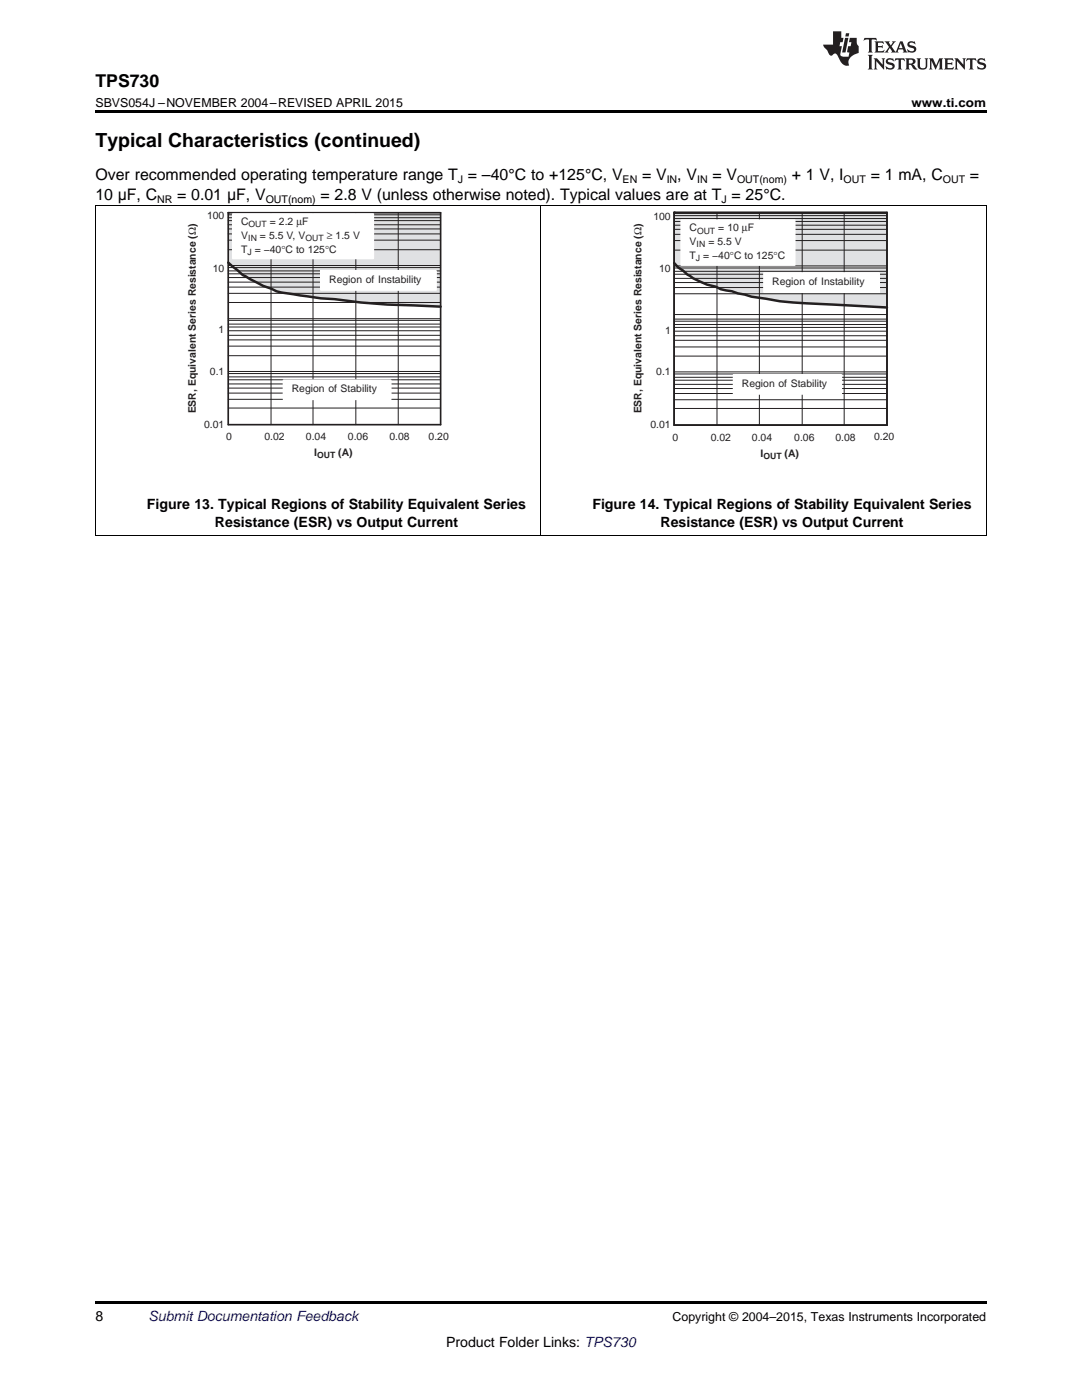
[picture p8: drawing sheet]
<svg xmlns="http://www.w3.org/2000/svg" width="216mm" height="279mm" viewBox="0 0 216 279" stroke-linecap="round" stroke-linejoin="round" font-family="sans-serif">
<path d="M19 106.8l.2 .1zM196.7 106.8l.1 .1zM19 259.7h177.8v.5h-177.8z" fill="#000"/>
<path d="M19.1 41.1v65.8M107.9 41.1v65.8M196.8 41.1v65.8M19 106.8h177.8" fill="none" stroke="#000" stroke-width=".2"/>
<path d="M45.5 42.5h42.4v18.7l-10.6-.4-13.3-1.3-7.8-1.1-1-.3-2.7-1-4.1-2.2-2.9-2.5z" fill-rule="evenodd" fill="#e0e1e3"/>
<path d="M45.5 52.4l2.9 2.5 1.4 .7 2.7 1.5 2.7 1 1 .3 7.8 1.1 2.8 .2 5.2 .7 5.3 .4 10.6 .4" fill="none" stroke="#231f20" stroke-width=".5"/>
<path d="M45.5 42.5h42.4v42.3h-42.4z" fill="none" stroke="#231f20" stroke-width=".33"/>
<circle cx="45.5" cy="42.5" r=".17" fill="#231f20"/>
<g fill="none" stroke="#231f20" stroke-width=".2">
<path d="M45.5 58.5h42.4M45.5 57.3h42.4M45.5 56.3h42.4M45.5 55.4h42.4M45.5 54.6h42.4M45.5 54.1h42.4M45.5 53.4h42.4M45.5 49.8h42.4M45.5 47.9h42.4M45.5 46.7h42.4M45.5 45.7h42.4M45.5 44.9h42.4"/>
<path d="M45.5 44h42.4M45.5 43.4h42.4M45.5 42.9h42.4M45.5 53h42.4M54.1 42.5v42.3M62.5 42.5v42.3M71 42.5v42.3M79.5 42.5v42.3M45.5 79.7h42.4M45.5 78.4h42.4M45.5 77.5h42.4M45.5 76.6h42.4"/>
<path d="M45.5 75.8h42.4M45.5 75.2h42.4M45.5 74.6h42.4M45.5 71h42.4M45.5 69.1h42.4M45.5 67.8h42.4M45.5 66.9h42.4M45.5 66h42.4M45.5 65.3h42.4M45.5 64.7h42.4M45.5 63.9h42.4M45.5 60.4h42.4"/>
<path d="M45.5 74.1h42.4M45.5 63.6h42.4M45.5 81.4h42.4"/>
</g>
<path d="M64 54.1h23v3.8h-23z" fill="#fff"/>
<path d="M64 54.1h23v3.8h-23z" fill="none" stroke="#fff" stroke-width=".33"/>
<path d="M56.6 75.9h21.4v3.8h-21.4z" fill="#fff"/>
<path d="M56.6 75.9h21.4v3.8h-21.4z" fill="none" stroke="#fff" stroke-width=".33"/>
<path d="M46.5 42.7h28v8.9h-28z" fill="#fff"/>
<path d="M46.5 42.7h28v8.9h-28z" fill="none" stroke="#fff" stroke-width=".33"/>
<path d="M134.5 42.4h42.5v19l-10.8-.6a93.9 93.9 0 0 1-16.3-1.6l-3.8-1.1-2.3-.4-1-.5a16.8 16.8 0 0 1-8.3-4.7z" fill-rule="evenodd" fill="#e0e1e3"/>
<path d="M134.5 52.5a16.8 16.8 0 0 0 8.3 4.7l1 .5 2.3 .4 3.8 1.1 3 .4a78.4 78.4 0 0 0 13.3 1.2l10.8 .6" fill="none" stroke="#231f20" stroke-width=".5"/>
<path d="M134.5 42.5h42.5v42.3h-42.5z" fill="none" stroke="#231f20" stroke-width=".33"/>
<circle cx="134.5" cy="42.5" r=".17" fill="#231f20"/>
<path d="M143.1 42.5v42.3M151.5 42.5v42.3M160.1 42.5v42.3M168.4 42.5v42.3" fill="none" stroke="#231f20" stroke-width=".2"/>
<path d="M134.5 42.4h42.5v42.4h-42.5z" fill="none" stroke="#231f20" stroke-width=".33"/>
<circle cx="134.5" cy="42.4" r=".17" fill="#231f20"/>
<g fill="none" stroke="#231f20" stroke-width=".2">
<path d="M134.5 58.6h42.5M134.5 57.4h42.5M134.5 56.4h42.5M134.5 55.6h42.5M134.5 54.7h42.5M134.5 54.1h42.5M134.5 53.5h42.5M134.5 49.9h42.5M134.5 48h42.5M134.5 46.8h42.5M134.5 45.8h42.5M134.5 44.9h42.5"/>
<path d="M134.5 44.2h42.5M134.5 43.6h42.5M134.5 43h42.5M134.5 53.1h42.5M134.5 79.8h42.5M134.5 78.5h42.5M134.5 77.5h42.5M134.5 76.7h42.5M134.5 75.9h42.5M134.5 75.3h42.5M134.5 74.6h42.5M134.5 71.1h42.5"/>
<path d="M134.5 69.2h42.5M134.5 67.9h42.5M134.5 67h42.5M134.5 66.1h42.5M134.5 65.3h42.5M134.5 64.8h42.5M134.5 64.1h42.5M134.5 62.8h42.5M134.5 74.2h42.5M134.5 63.7h42.5M134.5 81.5h42.5"/>
</g>
<path d="M152.4 54.5h23v3.8h-23z" fill="#fff"/>
<path d="M152.4 54.5h23v3.8h-23z" fill="none" stroke="#fff" stroke-width=".33"/>
<path d="M146.4 74.8h21.5v3.8h-21.5z" fill="#fff"/>
<path d="M146.4 74.8h21.5v3.8h-21.5z" fill="none" stroke="#fff" stroke-width=".33"/>
<path d="M135.9 43.9h22.7v9h-22.7z" fill="#fff"/>
<path d="M135.9 43.9h22.7v9h-22.7z" fill="none" stroke="#fff" stroke-width=".33"/>
<path d="M19 41.1h177.8" fill="none" stroke="#000" stroke-width=".2"/>
<path d="M19 22h177.8v.5h-177.8z" fill="#000"/>
<g fill="#231f20">
<path d="M172.5 7.6l-.1 .5 .4-.2h.6v.1v2.1l-.2 .4h.9l-.2-.4v-2.1l.1-.1h.5l.5 .2-.2-.5zM174.5 8.3l.2 .3v1.5l-.2 .4h1.8l.2-.6a1.04 1.04 0 0 1-1.3 .2v-.7h.6l.3 .2v-.6l-.3 .2h-.6v-.6l.8-.1 .4 .3-.2-.5zM176.5 8.3l.9 1.1-.9 1.1h.8l-.2-.2 .4-.7 .5 .7-.2 .2h1.5l-.2-.2 .2-.4h.9l.1 .4-.2 .2h1l-.3-.3-.7-1.9h-.5l-.9 2-.8-1 .9-1h-.8l.1 .3-.4 .5-.3-.6 .1-.2zM179.7 8.6l.4 1h-.7zM181.3 8.4a.63 .63 0 0 0-.2 .7 .63 .63 0 0 0 .6 .4l.6 .2 .1 .2a.75 .75 0 0 1-.7 .4 .75 .75 0 0 1-.6-.5l.1 .7 .1-.1a1.11 1.11 0 0 0 1.5-.6 1.13 1.13 0 0 0-1.2-.8l-.1-.4a1.04 1.04 0 0 1 1.2 .2l-.2-.5-.2 .1-.4-.2zM173.2 10.9l.2 .4v2.2l-.2 .4h1l-.3-.4v-2.2l.3-.4zM174.3 11.6l.3 .4v1.5l-.3 .4h.8l-.2-.4v-1.3l1.5 1.7v-1.9l.2-.4h-.7l.2 .4v.9l-1.1-1.3zM177 11.8a.62 .62 0 0 0-.2 .7 .62 .62 0 0 0 .6 .4l.6 .1 .1 .3a.76 .76 0 0 1-.7 .3 .76 .76 0 0 1-.7-.4l.2 .7 .1-.1a1.11 1.11 0 0 0 1.5-.6 1.13 1.13 0 0 0-1.2-.8l-.1-.4a1.04 1.04 0 0 1 1.2 .2l-.2-.6-.2 .1-.5-.1zM178.7 11.6l-.2 .6a.61 .61 0 0 1 .8-.3v1.6l-.2 .4h.9l-.2-.4v-1.6a.63 .63 0 0 1 .7 .3l-.1-.6zM180.6 11.6l.3 .4v1.5l-.3 .4h1l-.2-.2-.1-.8 .6 .2a.76 .76 0 0 0 1.2 .7l-1-1a.58 .58 0 0 0 .6-.5 .58 .58 0 0 0-.5-.6zM181.4 11.9h.1a.45 .45 0 0 1 .5 .1 .45 .45 0 0 1 .1 .5l-.8 .2zM182.9 11.6l.2 .2a2.17 2.17 0 0 0 .3 1.9 .99 .99 0 0 0 1.6-.6v-1.1l.2-.4h-.7l.2 .2a1.92 1.92 0 0 1-.2 1.8 .6 .6 0 0 1-.9-.5v-1.1l.2-.4zM185.4 11.6l.2 .4v1.5l-.2 .4h.7l-.2-.4v-1.4l.8 1.8 .8-1.8v1.4l-.2 .4h.9l-.2-.4v-1.5l.2-.4h-.8l-.6 1.5-.6-1.5zM188.4 11.6l.2 .4v1.5l-.2 .4h1.8l.1-.6a1.04 1.04 0 0 1-1.2 .1v-.6h.5l.4 .2v-.6l-.4 .2h-.5v-.7h.8l.3 .3-.1-.6zM190.5 11.6l.2 .4v1.5l-.2 .4h.7l-.2-.4v-1.3l1.5 1.7v-1.9l.2-.4h-.7l.2 .4v.9l-1.1-1.3zM192.9 11.6l-.1 .6a.61 .61 0 0 1 .7-.3l.1 1.6-.3 .4h1l-.3-.4 .1-1.6a.63 .63 0 0 1 .7 .3l-.1-.6zM195.2 11.8a.62 .62 0 0 0-.2 .7 .62 .62 0 0 0 .6 .4l.6 .1 .1 .3a.76 .76 0 0 1-.7 .3 .76 .76 0 0 1-.6-.4l.1 .7 .1-.1a1.11 1.11 0 0 0 1.6-.6 1.13 1.13 0 0 0-1.3-.8l-.1-.4a1.04 1.04 0 0 1 1.2 .2l-.1-.6-.2 .1-.5-.1z"/>
<path d="M166.2 6.3v2.6h-1.9v.4l.8 .9a.91 .91 0 0 0 1 .8 .56 .56 0 0 1 .5-.3 .56 .56 0 0 1 .5 .3l.4 .8a1.53 1.53 0 0 0 1.9 1.2 1.54 1.54 0 0 1 1-2.1l.9-.3v-1.4a1.52 1.52 0 0 1-.4-1.6h-1.3l-.2 .8h.5l-.2 .8h-.5l-.1 1v.2l.4 .1-.2 .8a1.93 1.93 0 0 1-1.6-.3l.3-1.8h-.5l.2-.8h.4l.2-.8h-.4v-1.3zM168.6 7.6l-.6 2.9h.7l.6-2.9zM168.8 6.6l-.1 .7h.6l.2-.7z"/>
</g>
<text font-size="3.9" x="19" y="29.3">Typical Characteristics (continued)</text>
<text font-size="3.5" x="19" y="17.3">TPS730</text>
<g font-size="3.2">
<text x="19" y="36">Over recommended operating temperature range T = –40°C to +125°C, V</text>
<text x="128.1" y="36">= V , V</text>
<text x="142.2" y="36">= V</text>
<text x="158" y="36">+ 1 V, I</text>
<text x="173.7" y="36">= 1 mA, C</text>
<text x="193.5" y="36">=</text>
<text x="19" y="39.9">10 μF, C</text>
<text x="35.3" y="39.9">= 0.01 μF, V</text>
<text x="64" y="39.9">= 2.8 V (unless otherwise noted). Typical values are at T = 25°C.</text>
</g>
<g font-size="2.8">
<text x="29.3" y="101.6">Figure 13. Typical Regions of Stability Equivalent Series</text>
<text x="118.2" y="101.6">Figure 14. Typical Regions of Stability Equivalent Series</text>
<text x="42.9" y="105.1">Resistance (ESR) vs Output Current</text>
<text x="131.8" y="105.1">Resistance (ESR) vs Output Current</text>
<text x="19" y="263.6">8</text>
<text x="89" y="268.9">Product Folder Links: TPS730</text>
</g>
<text font-size="2.8" fill="#0000c8" x="29.6" y="263.6">Submit Documentation Feedback</text>
<g font-size="2.5">
<text x="19" y="21.4">SBVS054J –NOVEMBER 2004–REVISED APRIL 2015</text>
<text x="181.9" y="21.4">www.ti.com</text>
<text x="134.2" y="263.6">Copyright © 2004–2015, Texas Instruments Incorporated</text>
</g>
<g font-size="2.1">
<text x="31.4" y="40.5">NR</text>
<text x="53" y="40.5">OUT(nom)</text>
<text x="91.4" y="36.6">J</text>
<text x="124.2" y="36.6">EN</text>
<text x="133" y="36.6">IN</text>
<text x="139.1" y="36.6">IN</text>
<text x="144" y="40.5">J</text>
<text x="147.1" y="36.6">OUT(nom)</text>
<text x="168.3" y="36.6">OUT</text>
<text x="188.1" y="36.6">OUT</text>
</g>
<g font-size="2.1" fill="#231f20">
<text x="41.3" y="43.8">100</text>
<text x="48.1" y="47.7">V</text>
<text x="48.1" y="44.9">C</text>
<text x="51.9" y="47.7">= 5.5 V, V</text>
<text x="53.9" y="44.9">= 2.2 µF</text>
<text x="65.2" y="47.7">≥ 1.5 V</text>
<text x="130.4" y="43.9">100</text>
<text x="137.6" y="46.2">C</text>
<text x="143.3" y="46.2">= 10 µF</text>
<text x="48.1" y="50.4">T</text>
<text x="50.8" y="50.4">= −40°C to 125°C</text>
<text x="137.6" y="48.9">V</text>
<text x="137.6" y="51.7">T</text>
<text x="140.3" y="51.7">= −40°C to 125°C</text>
<text x="141.4" y="48.9">= 5.5 V</text>
<text x="42.5" y="54.2">10</text>
<text x="65.7" y="56.5">Region of Instability</text>
<text x="131.5" y="54.3">10</text>
<text x="154.1" y="56.9">Region of Instability</text>
<text x="43.6" y="66.5">1</text>
<text x="132.7" y="66.7">1</text>
<text x="41.9" y="74.8">0.1</text>
<text x="131" y="74.9">0.1</text>
<text x="148" y="77.2">Region of Stability</text>
<text x="39.1" y="82.5" transform="rotate(-90 39.1 82.5)">ESR, Equivalent Series Resistance (Ω)</text>
<text x="58.2" y="78.3">Region of Stability</text>
<text x="128" y="82.5" transform="rotate(-90 128 82.5)">ESR, Equivalent Series Resistance (Ω)</text>
<text x="40.7" y="85.3">0.01</text>
<text x="45.1" y="87.9">0</text>
<text x="52.8" y="87.9">0.02</text>
<text x="61" y="87.9">0.04</text>
<text x="69.4" y="87.9">0.06</text>
<text x="77.7" y="87.9">0.08</text>
<text x="85.5" y="87.9">0.20</text>
<text x="129.8" y="85.4">0.01</text>
<text x="134.2" y="88">0</text>
<text x="141.8" y="88">0.02</text>
<text x="150" y="88">0.04</text>
<text x="158.5" y="88">0.06</text>
<text x="166.7" y="88">0.08</text>
<text x="174.4" y="87.8">0.20</text>
<text x="62.7" y="91.1">I</text>
<text x="67.5" y="91.1">(A)</text>
<text x="151.8" y="91.2">I</text>
<text x="156.6" y="91.2">(A)</text>
</g>
<g font-size="1.7" fill="#231f20">
<text x="49.6" y="45.4">OUT</text>
<text x="139.1" y="46.6">OUT</text>
<text x="49.4" y="50.8">J</text>
<text x="49.5" y="48.1">IN</text>
<text x="61" y="48.1">OUT</text>
<text x="138.8" y="52.1">J</text>
<text x="139" y="49.3">IN</text>
<text x="63.3" y="91.5">OUT</text>
<text x="152.4" y="91.6">OUT</text>
</g>
</svg>
